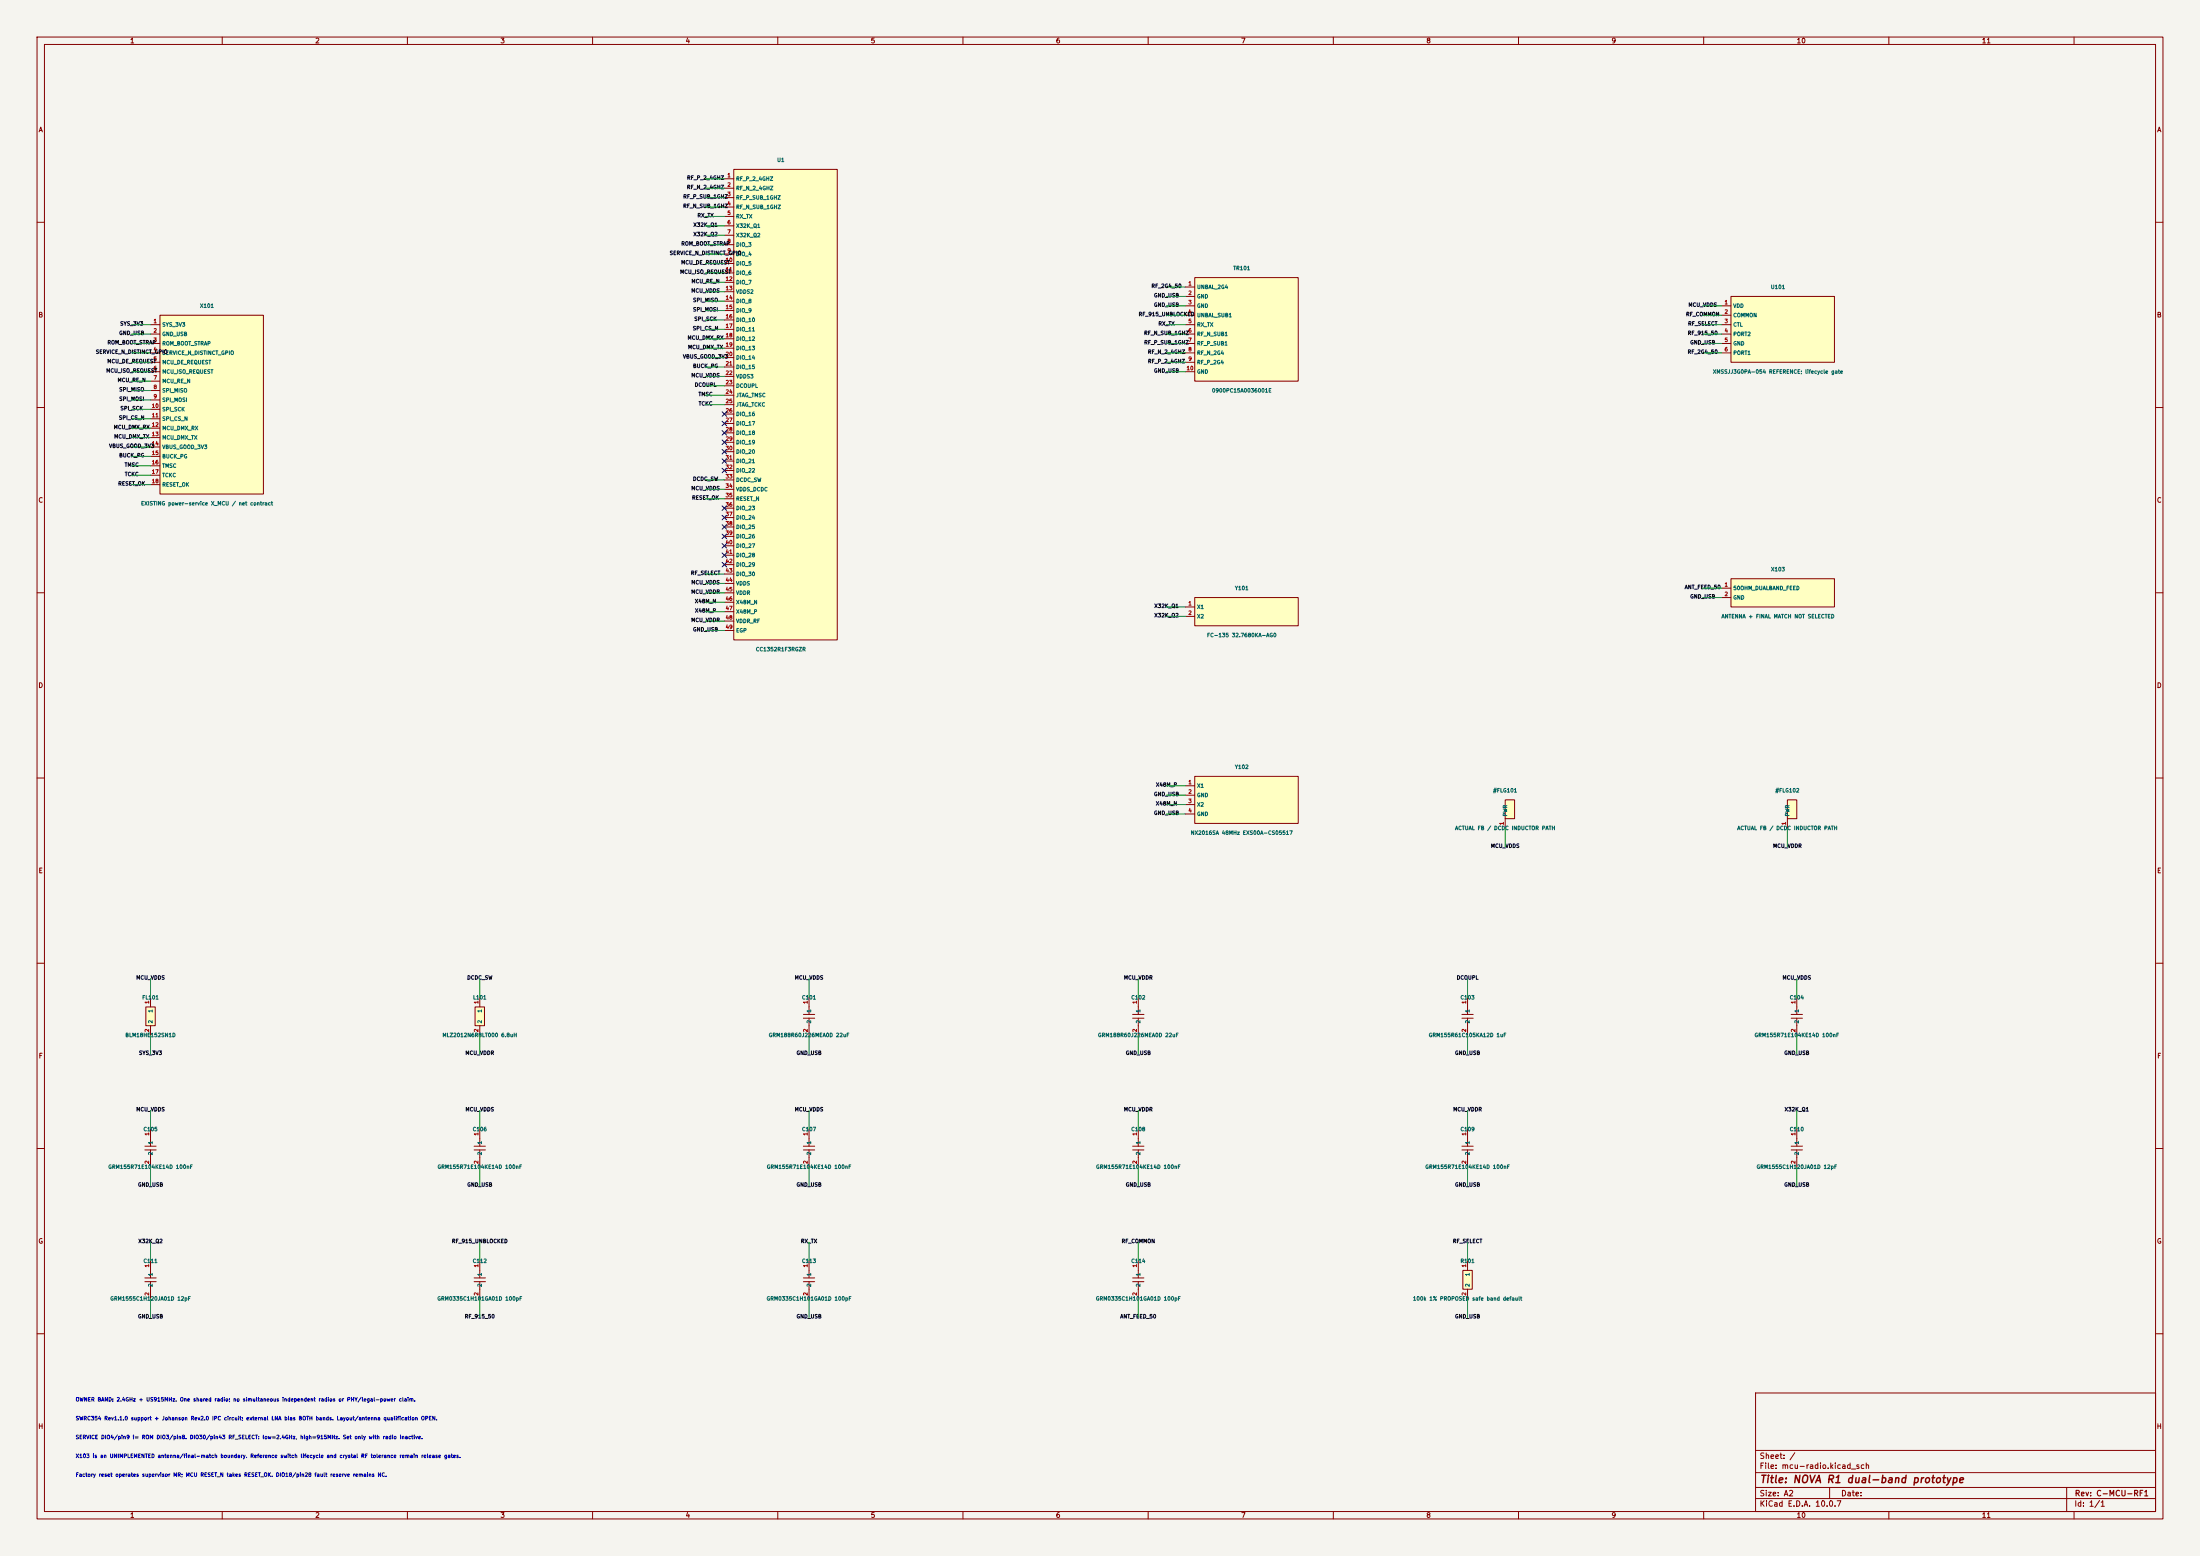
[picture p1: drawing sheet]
(kicad_sch (version 20250114) (generator "eeschema") (paper "A2") (title_block (title "NOVA R1 dual-band prototype") (rev "C-MCU-RF1")) (lib_symbols
(symbol "MCU:CC1352R1F3RGZ" (pin_names (offset 0.508)) (in_bom yes) (on_board yes) (property "Reference" "U" (at 0 66.04 0) (effects (font (size 1 1)))) (property "Value" "CC1352R1F3RGZ" (at 0 -66.04 0) (effects (font (size 1 1))))(symbol "CC1352R1F3RGZ_0_1" (rectangle (start -12.7 63.5) (end 15.24 -63.5) (stroke (width .254) (type default)) (fill (type background))))(symbol "CC1352R1F3RGZ_1_1"(pin passive line (at -15.24 60.96 0) (length 2.54) (name "RF_P_2_4GHZ" (effects (font (size 1 1)))) (number "1" (effects (font (size 1 1)))))(pin passive line (at -15.24 58.42 0) (length 2.54) (name "RF_N_2_4GHZ" (effects (font (size 1 1)))) (number "2" (effects (font (size 1 1)))))(pin passive line (at -15.24 55.88 0) (length 2.54) (name "RF_P_SUB_1GHZ" (effects (font (size 1 1)))) (number "3" (effects (font (size 1 1)))))(pin passive line (at -15.24 53.34 0) (length 2.54) (name "RF_N_SUB_1GHZ" (effects (font (size 1 1)))) (number "4" (effects (font (size 1 1)))))(pin passive line (at -15.24 50.8 0) (length 2.54) (name "RX_TX" (effects (font (size 1 1)))) (number "5" (effects (font (size 1 1)))))(pin passive line (at -15.24 48.26 0) (length 2.54) (name "X32K_Q1" (effects (font (size 1 1)))) (number "6" (effects (font (size 1 1)))))(pin passive line (at -15.24 45.72 0) (length 2.54) (name "X32K_Q2" (effects (font (size 1 1)))) (number "7" (effects (font (size 1 1)))))(pin input line (at -15.24 43.18 0) (length 2.54) (name "DIO_3" (effects (font (size 1 1)))) (number "8" (effects (font (size 1 1)))))(pin input line (at -15.24 40.64 0) (length 2.54) (name "DIO_4" (effects (font (size 1 1)))) (number "9" (effects (font (size 1 1)))))(pin output line (at -15.24 38.1 0) (length 2.54) (name "DIO_5" (effects (font (size 1 1)))) (number "10" (effects (font (size 1 1)))))(pin output line (at -15.24 35.56 0) (length 2.54) (name "DIO_6" (effects (font (size 1 1)))) (number "11" (effects (font (size 1 1)))))(pin output line (at -15.24 33.019999999999996 0) (length 2.54) (name "DIO_7" (effects (font (size 1 1)))) (number "12" (effects (font (size 1 1)))))(pin power_in line (at -15.24 30.479999999999997 0) (length 2.54) (name "VDDS2" (effects (font (size 1 1)))) (number "13" (effects (font (size 1 1)))))(pin input line (at -15.24 27.939999999999998 0) (length 2.54) (name "DIO_8" (effects (font (size 1 1)))) (number "14" (effects (font (size 1 1)))))(pin output line (at -15.24 25.4 0) (length 2.54) (name "DIO_9" (effects (font (size 1 1)))) (number "15" (effects (font (size 1 1)))))(pin output line (at -15.24 22.86 0) (length 2.54) (name "DIO_10" (effects (font (size 1 1)))) (number "16" (effects (font (size 1 1)))))(pin output line (at -15.24 20.32 0) (length 2.54) (name "DIO_11" (effects (font (size 1 1)))) (number "17" (effects (font (size 1 1)))))(pin input line (at -15.24 17.78 0) (length 2.54) (name "DIO_12" (effects (font (size 1 1)))) (number "18" (effects (font (size 1 1)))))(pin output line (at -15.24 15.240000000000002 0) (length 2.54) (name "DIO_13" (effects (font (size 1 1)))) (number "19" (effects (font (size 1 1)))))(pin input line (at -15.24 12.700000000000003 0) (length 2.54) (name "DIO_14" (effects (font (size 1 1)))) (number "20" (effects (font (size 1 1)))))(pin input line (at -15.24 10.159999999999997 0) (length 2.54) (name "DIO_15" (effects (font (size 1 1)))) (number "21" (effects (font (size 1 1)))))(pin power_in line (at -15.24 7.619999999999997 0) (length 2.54) (name "VDDS3" (effects (font (size 1 1)))) (number "22" (effects (font (size 1 1)))))(pin power_out line (at -15.24 5.079999999999998 0) (length 2.54) (name "DCOUPL" (effects (font (size 1 1)))) (number "23" (effects (font (size 1 1)))))(pin bidirectional line (at -15.24 2.539999999999999 0) (length 2.54) (name "JTAG_TMSC" (effects (font (size 1 1)))) (number "24" (effects (font (size 1 1)))))(pin input line (at -15.24 0.0 0) (length 2.54) (name "JTAG_TCKC" (effects (font (size 1 1)))) (number "25" (effects (font (size 1 1)))))(pin bidirectional line (at -15.24 -2.5400000000000063 0) (length 2.54) (name "DIO_16" (effects (font (size 1 1)))) (number "26" (effects (font (size 1 1)))))(pin bidirectional line (at -15.24 -5.079999999999998 0) (length 2.54) (name "DIO_17" (effects (font (size 1 1)))) (number "27" (effects (font (size 1 1)))))(pin bidirectional line (at -15.24 -7.6200000000000045 0) (length 2.54) (name "DIO_18" (effects (font (size 1 1)))) (number "28" (effects (font (size 1 1)))))(pin bidirectional line (at -15.24 -10.159999999999997 0) (length 2.54) (name "DIO_19" (effects (font (size 1 1)))) (number "29" (effects (font (size 1 1)))))(pin bidirectional line (at -15.24 -12.700000000000003 0) (length 2.54) (name "DIO_20" (effects (font (size 1 1)))) (number "30" (effects (font (size 1 1)))))(pin bidirectional line (at -15.24 -15.239999999999995 0) (length 2.54) (name "DIO_21" (effects (font (size 1 1)))) (number "31" (effects (font (size 1 1)))))(pin bidirectional line (at -15.24 -17.78 0) (length 2.54) (name "DIO_22" (effects (font (size 1 1)))) (number "32" (effects (font (size 1 1)))))(pin power_out line (at -15.24 -20.320000000000007 0) (length 2.54) (name "DCDC_SW" (effects (font (size 1 1)))) (number "33" (effects (font (size 1 1)))))(pin power_in line (at -15.24 -22.86 0) (length 2.54) (name "VDDS_DCDC" (effects (font (size 1 1)))) (number "34" (effects (font (size 1 1)))))(pin input line (at -15.24 -25.400000000000006 0) (length 2.54) (name "RESET_N" (effects (font (size 1 1)))) (number "35" (effects (font (size 1 1)))))(pin bidirectional line (at -15.24 -27.939999999999998 0) (length 2.54) (name "DIO_23" (effects (font (size 1 1)))) (number "36" (effects (font (size 1 1)))))(pin bidirectional line (at -15.24 -30.480000000000004 0) (length 2.54) (name "DIO_24" (effects (font (size 1 1)))) (number "37" (effects (font (size 1 1)))))(pin bidirectional line (at -15.24 -33.019999999999996 0) (length 2.54) (name "DIO_25" (effects (font (size 1 1)))) (number "38" (effects (font (size 1 1)))))(pin bidirectional line (at -15.24 -35.56 0) (length 2.54) (name "DIO_26" (effects (font (size 1 1)))) (number "39" (effects (font (size 1 1)))))(pin bidirectional line (at -15.24 -38.099999999999994 0) (length 2.54) (name "DIO_27" (effects (font (size 1 1)))) (number "40" (effects (font (size 1 1)))))(pin bidirectional line (at -15.24 -40.64 0) (length 2.54) (name "DIO_28" (effects (font (size 1 1)))) (number "41" (effects (font (size 1 1)))))(pin bidirectional line (at -15.24 -43.18000000000001 0) (length 2.54) (name "DIO_29" (effects (font (size 1 1)))) (number "42" (effects (font (size 1 1)))))(pin output line (at -15.24 -45.72 0) (length 2.54) (name "DIO_30" (effects (font (size 1 1)))) (number "43" (effects (font (size 1 1)))))(pin power_in line (at -15.24 -48.260000000000005 0) (length 2.54) (name "VDDS" (effects (font (size 1 1)))) (number "44" (effects (font (size 1 1)))))(pin power_in line (at -15.24 -50.8 0) (length 2.54) (name "VDDR" (effects (font (size 1 1)))) (number "45" (effects (font (size 1 1)))))(pin passive line (at -15.24 -53.34 0) (length 2.54) (name "X48M_N" (effects (font (size 1 1)))) (number "46" (effects (font (size 1 1)))))(pin passive line (at -15.24 -55.879999999999995 0) (length 2.54) (name "X48M_P" (effects (font (size 1 1)))) (number "47" (effects (font (size 1 1)))))(pin power_in line (at -15.24 -58.42 0) (length 2.54) (name "VDDR_RF" (effects (font (size 1 1)))) (number "48" (effects (font (size 1 1)))))(pin power_in line (at -15.24 -60.96000000000001 0) (length 2.54) (name "EGP" (effects (font (size 1 1)))) (number "49" (effects (font (size 1 1)))))))
(symbol "MCU:POWER_SERVICE_CONTRACT" (pin_names (offset 0.508)) (in_bom yes) (on_board yes) (property "Reference" "U" (at 0 26.669999999999998 0) (effects (font (size 1 1)))) (property "Value" "POWER_SERVICE_CONTRACT" (at 0 -26.669999999999998 0) (effects (font (size 1 1))))(symbol "POWER_SERVICE_CONTRACT_0_1" (rectangle (start -12.7 24.13) (end 15.24 -24.13) (stroke (width .254) (type default)) (fill (type background))))(symbol "POWER_SERVICE_CONTRACT_1_1"(pin power_out line (at -15.24 21.59 0) (length 2.54) (name "SYS_3V3" (effects (font (size 1 1)))) (number "1" (effects (font (size 1 1)))))(pin power_out line (at -15.24 19.049999999999997 0) (length 2.54) (name "GND_USB" (effects (font (size 1 1)))) (number "2" (effects (font (size 1 1)))))(pin output line (at -15.24 16.509999999999998 0) (length 2.54) (name "ROM_BOOT_STRAP" (effects (font (size 1 1)))) (number "3" (effects (font (size 1 1)))))(pin output line (at -15.24 13.969999999999999 0) (length 2.54) (name "SERVICE_N_DISTINCT_GPIO" (effects (font (size 1 1)))) (number "4" (effects (font (size 1 1)))))(pin input line (at -15.24 11.43 0) (length 2.54) (name "MCU_DE_REQUEST" (effects (font (size 1 1)))) (number "5" (effects (font (size 1 1)))))(pin input line (at -15.24 8.889999999999999 0) (length 2.54) (name "MCU_ISO_REQUEST" (effects (font (size 1 1)))) (number "6" (effects (font (size 1 1)))))(pin input line (at -15.24 6.349999999999998 0) (length 2.54) (name "MCU_RE_N" (effects (font (size 1 1)))) (number "7" (effects (font (size 1 1)))))(pin output line (at -15.24 3.8099999999999987 0) (length 2.54) (name "SPI_MISO" (effects (font (size 1 1)))) (number "8" (effects (font (size 1 1)))))(pin input line (at -15.24 1.2699999999999996 0) (length 2.54) (name "SPI_MOSI" (effects (font (size 1 1)))) (number "9" (effects (font (size 1 1)))))(pin input line (at -15.24 -1.2699999999999996 0) (length 2.54) (name "SPI_SCK" (effects (font (size 1 1)))) (number "10" (effects (font (size 1 1)))))(pin input line (at -15.24 -3.8100000000000023 0) (length 2.54) (name "SPI_CS_N" (effects (font (size 1 1)))) (number "11" (effects (font (size 1 1)))))(pin output line (at -15.24 -6.350000000000001 0) (length 2.54) (name "MCU_DMX_RX" (effects (font (size 1 1)))) (number "12" (effects (font (size 1 1)))))(pin input line (at -15.24 -8.890000000000004 0) (length 2.54) (name "MCU_DMX_TX" (effects (font (size 1 1)))) (number "13" (effects (font (size 1 1)))))(pin output line (at -15.24 -11.430000000000003 0) (length 2.54) (name "VBUS_GOOD_3V3" (effects (font (size 1 1)))) (number "14" (effects (font (size 1 1)))))(pin output line (at -15.24 -13.970000000000002 0) (length 2.54) (name "BUCK_PG" (effects (font (size 1 1)))) (number "15" (effects (font (size 1 1)))))(pin bidirectional line (at -15.24 -16.51 0) (length 2.54) (name "TMSC" (effects (font (size 1 1)))) (number "16" (effects (font (size 1 1)))))(pin output line (at -15.24 -19.05 0) (length 2.54) (name "TCKC" (effects (font (size 1 1)))) (number "17" (effects (font (size 1 1)))))(pin output line (at -15.24 -21.59 0) (length 2.54) (name "RESET_OK" (effects (font (size 1 1)))) (number "18" (effects (font (size 1 1)))))))
(symbol "MCU:R" (pin_names (offset 0.508)) (in_bom yes) (on_board yes) (property "Reference" "U" (at 0 5.08 0) (effects (font (size 1 1)))) (property "Value" "R" (at 0 -5.08 0) (effects (font (size 1 1))))(symbol "R_0_1" (rectangle (start -1.27 2.54) (end 1.27 -2.54) (stroke (width .254) (type default)) (fill (type background))))(symbol "R_1_1"(pin passive line (at 0 5.08 270) (length 2.54) (name "1" (effects (font (size 1 1)))) (number "1" (effects (font (size 1 1)))))(pin passive line (at 0 -5.08 90) (length 2.54) (name "2" (effects (font (size 1 1)))) (number "2" (effects (font (size 1 1)))))))
(symbol "MCU:C" (pin_names (offset 0.508)) (in_bom yes) (on_board yes) (property "Reference" "U" (at 0 5.08 0) (effects (font (size 1 1)))) (property "Value" "C" (at 0 -5.08 0) (effects (font (size 1 1))))(symbol "C_0_1" (polyline (pts (xy 0 2.54) (xy 0 0.508)) (stroke (width .254) (type default)) (fill (type none)))(polyline (pts (xy -1.524 0.508) (xy 1.524 0.508)) (stroke (width .254) (type default)) (fill (type none)))(polyline (pts (xy -1.524 -0.508) (xy 1.524 -0.508)) (stroke (width .254) (type default)) (fill (type none)))(polyline (pts (xy 0 -0.508) (xy 0 -2.54)) (stroke (width .254) (type default)) (fill (type none))))(symbol "C_1_1"(pin passive line (at 0 5.08 270) (length 2.54) (name "1" (effects (font (size 1 1)))) (number "1" (effects (font (size 1 1)))))(pin passive line (at 0 -5.08 90) (length 2.54) (name "2" (effects (font (size 1 1)))) (number "2" (effects (font (size 1 1)))))))
(symbol "MCU:L" (pin_names (offset 0.508)) (in_bom yes) (on_board yes) (property "Reference" "U" (at 0 5.08 0) (effects (font (size 1 1)))) (property "Value" "L" (at 0 -5.08 0) (effects (font (size 1 1))))(symbol "L_0_1" (rectangle (start -1.27 2.54) (end 1.27 -2.54) (stroke (width .254) (type default)) (fill (type background))))(symbol "L_1_1"(pin passive line (at 0 5.08 270) (length 2.54) (name "1" (effects (font (size 1 1)))) (number "1" (effects (font (size 1 1)))))(pin passive line (at 0 -5.08 90) (length 2.54) (name "2" (effects (font (size 1 1)))) (number "2" (effects (font (size 1 1)))))))
(symbol "MCU:FB" (pin_names (offset 0.508)) (in_bom yes) (on_board yes) (property "Reference" "U" (at 0 5.08 0) (effects (font (size 1 1)))) (property "Value" "FB" (at 0 -5.08 0) (effects (font (size 1 1))))(symbol "FB_0_1" (rectangle (start -1.27 2.54) (end 1.27 -2.54) (stroke (width .254) (type default)) (fill (type background))))(symbol "FB_1_1"(pin passive line (at 0 5.08 270) (length 2.54) (name "1" (effects (font (size 1 1)))) (number "1" (effects (font (size 1 1)))))(pin passive line (at 0 -5.08 90) (length 2.54) (name "2" (effects (font (size 1 1)))) (number "2" (effects (font (size 1 1)))))))
(symbol "MCU:XTAL2" (pin_names (offset 0.508)) (in_bom yes) (on_board yes) (property "Reference" "U" (at 0 6.35 0) (effects (font (size 1 1)))) (property "Value" "XTAL2" (at 0 -6.35 0) (effects (font (size 1 1))))(symbol "XTAL2_0_1" (rectangle (start -12.7 3.81) (end 15.24 -3.81) (stroke (width .254) (type default)) (fill (type background))))(symbol "XTAL2_1_1"(pin passive line (at -15.24 1.27 0) (length 2.54) (name "X1" (effects (font (size 1 1)))) (number "1" (effects (font (size 1 1)))))(pin passive line (at -15.24 -1.27 0) (length 2.54) (name "X2" (effects (font (size 1 1)))) (number "2" (effects (font (size 1 1)))))))
(symbol "MCU:XTAL4" (pin_names (offset 0.508)) (in_bom yes) (on_board yes) (property "Reference" "U" (at 0 8.89 0) (effects (font (size 1 1)))) (property "Value" "XTAL4" (at 0 -8.89 0) (effects (font (size 1 1))))(symbol "XTAL4_0_1" (rectangle (start -12.7 6.35) (end 15.24 -6.35) (stroke (width .254) (type default)) (fill (type background))))(symbol "XTAL4_1_1"(pin passive line (at -15.24 3.8099999999999996 0) (length 2.54) (name "X1" (effects (font (size 1 1)))) (number "1" (effects (font (size 1 1)))))(pin passive line (at -15.24 1.2699999999999996 0) (length 2.54) (name "GND" (effects (font (size 1 1)))) (number "2" (effects (font (size 1 1)))))(pin passive line (at -15.24 -1.2700000000000005 0) (length 2.54) (name "X2" (effects (font (size 1 1)))) (number "3" (effects (font (size 1 1)))))(pin passive line (at -15.24 -3.8100000000000005 0) (length 2.54) (name "GND" (effects (font (size 1 1)))) (number "4" (effects (font (size 1 1)))))))
(symbol "MCU:JTI0900PC15A0036001E" (pin_names (offset 0.508)) (in_bom yes) (on_board yes) (property "Reference" "U" (at 0 16.51 0) (effects (font (size 1 1)))) (property "Value" "JTI0900PC15A0036001E" (at 0 -16.51 0) (effects (font (size 1 1))))(symbol "JTI0900PC15A0036001E_0_1" (rectangle (start -12.7 13.97) (end 15.24 -13.97) (stroke (width .254) (type default)) (fill (type background))))(symbol "JTI0900PC15A0036001E_1_1"(pin passive line (at -15.24 11.43 0) (length 2.54) (name "UNBAL_2G4" (effects (font (size 1 1)))) (number "1" (effects (font (size 1 1)))))(pin passive line (at -15.24 8.89 0) (length 2.54) (name "GND" (effects (font (size 1 1)))) (number "2" (effects (font (size 1 1)))))(pin passive line (at -15.24 6.3500000000000005 0) (length 2.54) (name "GND" (effects (font (size 1 1)))) (number "3" (effects (font (size 1 1)))))(pin passive line (at -15.24 3.8100000000000005 0) (length 2.54) (name "UNBAL_SUB1" (effects (font (size 1 1)))) (number "4" (effects (font (size 1 1)))))(pin passive line (at -15.24 1.2700000000000014 0) (length 2.54) (name "RX_TX" (effects (font (size 1 1)))) (number "5" (effects (font (size 1 1)))))(pin passive line (at -15.24 -1.2699999999999996 0) (length 2.54) (name "RF_N_SUB1" (effects (font (size 1 1)))) (number "6" (effects (font (size 1 1)))))(pin passive line (at -15.24 -3.8100000000000005 0) (length 2.54) (name "RF_P_SUB1" (effects (font (size 1 1)))) (number "7" (effects (font (size 1 1)))))(pin passive line (at -15.24 -6.35 0) (length 2.54) (name "RF_N_2G4" (effects (font (size 1 1)))) (number "8" (effects (font (size 1 1)))))(pin passive line (at -15.24 -8.889999999999999 0) (length 2.54) (name "RF_P_2G4" (effects (font (size 1 1)))) (number "9" (effects (font (size 1 1)))))(pin passive line (at -15.24 -11.429999999999998 0) (length 2.54) (name "GND" (effects (font (size 1 1)))) (number "10" (effects (font (size 1 1)))))))
(symbol "MCU:XMSSJJ3G0PA054" (pin_names (offset 0.508)) (in_bom yes) (on_board yes) (property "Reference" "U" (at 0 11.43 0) (effects (font (size 1 1)))) (property "Value" "XMSSJJ3G0PA054" (at 0 -11.43 0) (effects (font (size 1 1))))(symbol "XMSSJJ3G0PA054_0_1" (rectangle (start -12.7 8.89) (end 15.24 -8.89) (stroke (width .254) (type default)) (fill (type background))))(symbol "XMSSJJ3G0PA054_1_1"(pin power_in line (at -15.24 6.3500000000000005 0) (length 2.54) (name "VDD" (effects (font (size 1 1)))) (number "1" (effects (font (size 1 1)))))(pin passive line (at -15.24 3.8100000000000005 0) (length 2.54) (name "COMMON" (effects (font (size 1 1)))) (number "2" (effects (font (size 1 1)))))(pin input line (at -15.24 1.2700000000000005 0) (length 2.54) (name "CTL" (effects (font (size 1 1)))) (number "3" (effects (font (size 1 1)))))(pin passive line (at -15.24 -1.2699999999999996 0) (length 2.54) (name "PORT2" (effects (font (size 1 1)))) (number "4" (effects (font (size 1 1)))))(pin power_in line (at -15.24 -3.8099999999999987 0) (length 2.54) (name "GND" (effects (font (size 1 1)))) (number "5" (effects (font (size 1 1)))))(pin passive line (at -15.24 -6.35 0) (length 2.54) (name "PORT1" (effects (font (size 1 1)))) (number "6" (effects (font (size 1 1)))))))
(symbol "MCU:ANTENNA_INTERFACE" (pin_names (offset 0.508)) (in_bom yes) (on_board yes) (property "Reference" "U" (at 0 6.35 0) (effects (font (size 1 1)))) (property "Value" "ANTENNA_INTERFACE" (at 0 -6.35 0) (effects (font (size 1 1))))(symbol "ANTENNA_INTERFACE_0_1" (rectangle (start -12.7 3.81) (end 15.24 -3.81) (stroke (width .254) (type default)) (fill (type background))))(symbol "ANTENNA_INTERFACE_1_1"(pin passive line (at -15.24 1.27 0) (length 2.54) (name "50OHM_DUALBAND_FEED" (effects (font (size 1 1)))) (number "1" (effects (font (size 1 1)))))(pin passive line (at -15.24 -1.27 0) (length 2.54) (name "GND" (effects (font (size 1 1)))) (number "2" (effects (font (size 1 1)))))))
(symbol "MCU:DERIVED_POWER" (pin_names (offset 0.508)) (in_bom yes) (on_board yes) (property "Reference" "U" (at 0 5.08 0) (effects (font (size 1 1)))) (property "Value" "DERIVED_POWER" (at 0 -5.08 0) (effects (font (size 1 1))))(symbol "DERIVED_POWER_0_1" (rectangle (start 0.0 2.54) (end 2.54 -2.54) (stroke (width .254) (type default)) (fill (type background))))(symbol "DERIVED_POWER_1_1"(pin power_out line (at 0 -5.08 90) (length 2.54) (name "PWR" (effects (font (size 1 1)))) (number "1" (effects (font (size 1 1))))))))
(symbol (lib_id "MCU:CC1352R1F3RGZ") (at 210.82 109.22 0) (unit 1) (in_bom yes) (on_board yes) (dnp no) (property "Reference" "U1" (at 210.82 43.18 0) (effects (font (size 1 1)))) (property "Value" "CC1352R1F3RGZR" (at 210.82 175.26 0) (effects (font (size 1 1))))
(pin "1")
(pin "2")
(pin "3")
(pin "4")
(pin "5")
(pin "6")
(pin "7")
(pin "8")
(pin "9")
(pin "10")
(pin "11")
(pin "12")
(pin "13")
(pin "14")
(pin "15")
(pin "16")
(pin "17")
(pin "18")
(pin "19")
(pin "20")
(pin "21")
(pin "22")
(pin "23")
(pin "24")
(pin "25")
(pin "26")
(pin "27")
(pin "28")
(pin "29")
(pin "30")
(pin "31")
(pin "32")
(pin "33")
(pin "34")
(pin "35")
(pin "36")
(pin "37")
(pin "38")
(pin "39")
(pin "40")
(pin "41")
(pin "42")
(pin "43")
(pin "44")
(pin "45")
(pin "46")
(pin "47")
(pin "48")
(pin "49"))
(wire (pts (xy 195.58 48.26) (xy 190.5 48.26)) (stroke (width 0) (type default)))
(label "RF_P_2_4GHZ" (at 190.5 48.26 0) (effects (font (size 1 1))))
(wire (pts (xy 195.58 50.8) (xy 190.5 50.8)) (stroke (width 0) (type default)))
(label "RF_N_2_4GHZ" (at 190.5 50.8 0) (effects (font (size 1 1))))
(wire (pts (xy 195.58 53.34) (xy 190.5 53.34)) (stroke (width 0) (type default)))
(label "RF_P_SUB_1GHZ" (at 190.5 53.34 0) (effects (font (size 1 1))))
(wire (pts (xy 195.58 55.88) (xy 190.5 55.88)) (stroke (width 0) (type default)))
(label "RF_N_SUB_1GHZ" (at 190.5 55.88 0) (effects (font (size 1 1))))
(wire (pts (xy 195.58 58.42) (xy 190.5 58.42)) (stroke (width 0) (type default)))
(label "RX_TX" (at 190.5 58.42 0) (effects (font (size 1 1))))
(wire (pts (xy 195.58 60.96) (xy 190.5 60.96)) (stroke (width 0) (type default)))
(label "X32K_Q1" (at 190.5 60.96 0) (effects (font (size 1 1))))
(wire (pts (xy 195.58 63.5) (xy 190.5 63.5)) (stroke (width 0) (type default)))
(label "X32K_Q2" (at 190.5 63.5 0) (effects (font (size 1 1))))
(wire (pts (xy 195.58 66.04) (xy 190.5 66.04)) (stroke (width 0) (type default)))
(label "ROM_BOOT_STRAP" (at 190.5 66.04 0) (effects (font (size 1 1))))
(wire (pts (xy 195.58 68.58) (xy 190.5 68.58)) (stroke (width 0) (type default)))
(label "SERVICE_N_DISTINCT_GPIO" (at 190.5 68.58 0) (effects (font (size 1 1))))
(wire (pts (xy 195.58 71.12) (xy 190.5 71.12)) (stroke (width 0) (type default)))
(label "MCU_DE_REQUEST" (at 190.5 71.12 0) (effects (font (size 1 1))))
(wire (pts (xy 195.58 73.66) (xy 190.5 73.66)) (stroke (width 0) (type default)))
(label "MCU_ISO_REQUEST" (at 190.5 73.66 0) (effects (font (size 1 1))))
(wire (pts (xy 195.58 76.2) (xy 190.5 76.2)) (stroke (width 0) (type default)))
(label "MCU_RE_N" (at 190.5 76.2 0) (effects (font (size 1 1))))
(wire (pts (xy 195.58 78.74) (xy 190.5 78.74)) (stroke (width 0) (type default)))
(label "MCU_VDDS" (at 190.5 78.74 0) (effects (font (size 1 1))))
(wire (pts (xy 195.58 81.28) (xy 190.5 81.28)) (stroke (width 0) (type default)))
(label "SPI_MISO" (at 190.5 81.28 0) (effects (font (size 1 1))))
(wire (pts (xy 195.58 83.82) (xy 190.5 83.82)) (stroke (width 0) (type default)))
(label "SPI_MOSI" (at 190.5 83.82 0) (effects (font (size 1 1))))
(wire (pts (xy 195.58 86.36) (xy 190.5 86.36)) (stroke (width 0) (type default)))
(label "SPI_SCK" (at 190.5 86.36 0) (effects (font (size 1 1))))
(wire (pts (xy 195.58 88.9) (xy 190.5 88.9)) (stroke (width 0) (type default)))
(label "SPI_CS_N" (at 190.5 88.9 0) (effects (font (size 1 1))))
(wire (pts (xy 195.58 91.44) (xy 190.5 91.44)) (stroke (width 0) (type default)))
(label "MCU_DMX_RX" (at 190.5 91.44 0) (effects (font (size 1 1))))
(wire (pts (xy 195.58 93.98) (xy 190.5 93.98)) (stroke (width 0) (type default)))
(label "MCU_DMX_TX" (at 190.5 93.98 0) (effects (font (size 1 1))))
(wire (pts (xy 195.58 96.52) (xy 190.5 96.52)) (stroke (width 0) (type default)))
(label "VBUS_GOOD_3V3" (at 190.5 96.52 0) (effects (font (size 1 1))))
(wire (pts (xy 195.58 99.06) (xy 190.5 99.06)) (stroke (width 0) (type default)))
(label "BUCK_PG" (at 190.5 99.06 0) (effects (font (size 1 1))))
(wire (pts (xy 195.58 101.6) (xy 190.5 101.6)) (stroke (width 0) (type default)))
(label "MCU_VDDS" (at 190.5 101.6 0) (effects (font (size 1 1))))
(wire (pts (xy 195.58 104.14) (xy 190.5 104.14)) (stroke (width 0) (type default)))
(label "DCOUPL" (at 190.5 104.14 0) (effects (font (size 1 1))))
(wire (pts (xy 195.58 106.68) (xy 190.5 106.68)) (stroke (width 0) (type default)))
(label "TMSC" (at 190.5 106.68 0) (effects (font (size 1 1))))
(wire (pts (xy 195.58 109.22) (xy 190.5 109.22)) (stroke (width 0) (type default)))
(label "TCKC" (at 190.5 109.22 0) (effects (font (size 1 1))))
(no_connect (at 195.58 111.76))
(no_connect (at 195.58 114.3))
(no_connect (at 195.58 116.84))
(no_connect (at 195.58 119.38))
(no_connect (at 195.58 121.92))
(no_connect (at 195.58 124.46))
(no_connect (at 195.58 127.0))
(wire (pts (xy 195.58 129.54) (xy 190.5 129.54)) (stroke (width 0) (type default)))
(label "DCDC_SW" (at 190.5 129.54 0) (effects (font (size 1 1))))
(wire (pts (xy 195.58 132.08) (xy 190.5 132.08)) (stroke (width 0) (type default)))
(label "MCU_VDDS" (at 190.5 132.08 0) (effects (font (size 1 1))))
(wire (pts (xy 195.58 134.62) (xy 190.5 134.62)) (stroke (width 0) (type default)))
(label "RESET_OK" (at 190.5 134.62 0) (effects (font (size 1 1))))
(no_connect (at 195.58 137.16))
(no_connect (at 195.58 139.7))
(no_connect (at 195.58 142.24))
(no_connect (at 195.58 144.78))
(no_connect (at 195.58 147.32))
(no_connect (at 195.58 149.86))
(no_connect (at 195.58 152.4))
(wire (pts (xy 195.58 154.94) (xy 190.5 154.94)) (stroke (width 0) (type default)))
(label "RF_SELECT" (at 190.5 154.94 0) (effects (font (size 1 1))))
(wire (pts (xy 195.58 157.48) (xy 190.5 157.48)) (stroke (width 0) (type default)))
(label "MCU_VDDS" (at 190.5 157.48 0) (effects (font (size 1 1))))
(wire (pts (xy 195.58 160.02) (xy 190.5 160.02)) (stroke (width 0) (type default)))
(label "MCU_VDDR" (at 190.5 160.02 0) (effects (font (size 1 1))))
(wire (pts (xy 195.58 162.56) (xy 190.5 162.56)) (stroke (width 0) (type default)))
(label "X48M_N" (at 190.5 162.56 0) (effects (font (size 1 1))))
(wire (pts (xy 195.58 165.1) (xy 190.5 165.1)) (stroke (width 0) (type default)))
(label "X48M_P" (at 190.5 165.1 0) (effects (font (size 1 1))))
(wire (pts (xy 195.58 167.64) (xy 190.5 167.64)) (stroke (width 0) (type default)))
(label "MCU_VDDR" (at 190.5 167.64 0) (effects (font (size 1 1))))
(wire (pts (xy 195.58 170.18) (xy 190.5 170.18)) (stroke (width 0) (type default)))
(label "GND_USB" (at 190.5 170.18 0) (effects (font (size 1 1))))
(symbol (lib_id "MCU:POWER_SERVICE_CONTRACT") (at 55.88 109.22 0) (unit 1) (in_bom yes) (on_board yes) (dnp no) (property "Reference" "X101" (at 55.88 82.55 0) (effects (font (size 1 1)))) (property "Value" "EXISTING power-service X_MCU / net contract" (at 55.88 135.89 0) (effects (font (size 1 1))))
(pin "1")
(pin "2")
(pin "3")
(pin "4")
(pin "5")
(pin "6")
(pin "7")
(pin "8")
(pin "9")
(pin "10")
(pin "11")
(pin "12")
(pin "13")
(pin "14")
(pin "15")
(pin "16")
(pin "17")
(pin "18"))
(wire (pts (xy 40.64 87.63) (xy 35.56 87.63)) (stroke (width 0) (type default)))
(label "SYS_3V3" (at 35.56 87.63 0) (effects (font (size 1 1))))
(wire (pts (xy 40.64 90.17) (xy 35.56 90.17)) (stroke (width 0) (type default)))
(label "GND_USB" (at 35.56 90.17 0) (effects (font (size 1 1))))
(wire (pts (xy 40.64 92.71) (xy 35.56 92.71)) (stroke (width 0) (type default)))
(label "ROM_BOOT_STRAP" (at 35.56 92.71 0) (effects (font (size 1 1))))
(wire (pts (xy 40.64 95.25) (xy 35.56 95.25)) (stroke (width 0) (type default)))
(label "SERVICE_N_DISTINCT_GPIO" (at 35.56 95.25 0) (effects (font (size 1 1))))
(wire (pts (xy 40.64 97.79) (xy 35.56 97.79)) (stroke (width 0) (type default)))
(label "MCU_DE_REQUEST" (at 35.56 97.79 0) (effects (font (size 1 1))))
(wire (pts (xy 40.64 100.33) (xy 35.56 100.33)) (stroke (width 0) (type default)))
(label "MCU_ISO_REQUEST" (at 35.56 100.33 0) (effects (font (size 1 1))))
(wire (pts (xy 40.64 102.87) (xy 35.56 102.87)) (stroke (width 0) (type default)))
(label "MCU_RE_N" (at 35.56 102.87 0) (effects (font (size 1 1))))
(wire (pts (xy 40.64 105.41) (xy 35.56 105.41)) (stroke (width 0) (type default)))
(label "SPI_MISO" (at 35.56 105.41 0) (effects (font (size 1 1))))
(wire (pts (xy 40.64 107.95) (xy 35.56 107.95)) (stroke (width 0) (type default)))
(label "SPI_MOSI" (at 35.56 107.95 0) (effects (font (size 1 1))))
(wire (pts (xy 40.64 110.49) (xy 35.56 110.49)) (stroke (width 0) (type default)))
(label "SPI_SCK" (at 35.56 110.49 0) (effects (font (size 1 1))))
(wire (pts (xy 40.64 113.03) (xy 35.56 113.03)) (stroke (width 0) (type default)))
(label "SPI_CS_N" (at 35.56 113.03 0) (effects (font (size 1 1))))
(wire (pts (xy 40.64 115.57) (xy 35.56 115.57)) (stroke (width 0) (type default)))
(label "MCU_DMX_RX" (at 35.56 115.57 0) (effects (font (size 1 1))))
(wire (pts (xy 40.64 118.11) (xy 35.56 118.11)) (stroke (width 0) (type default)))
(label "MCU_DMX_TX" (at 35.56 118.11 0) (effects (font (size 1 1))))
(wire (pts (xy 40.64 120.65) (xy 35.56 120.65)) (stroke (width 0) (type default)))
(label "VBUS_GOOD_3V3" (at 35.56 120.65 0) (effects (font (size 1 1))))
(wire (pts (xy 40.64 123.19) (xy 35.56 123.19)) (stroke (width 0) (type default)))
(label "BUCK_PG" (at 35.56 123.19 0) (effects (font (size 1 1))))
(wire (pts (xy 40.64 125.73) (xy 35.56 125.73)) (stroke (width 0) (type default)))
(label "TMSC" (at 35.56 125.73 0) (effects (font (size 1 1))))
(wire (pts (xy 40.64 128.27) (xy 35.56 128.27)) (stroke (width 0) (type default)))
(label "TCKC" (at 35.56 128.27 0) (effects (font (size 1 1))))
(wire (pts (xy 40.64 130.81) (xy 35.56 130.81)) (stroke (width 0) (type default)))
(label "RESET_OK" (at 35.56 130.81 0) (effects (font (size 1 1))))
(symbol (lib_id "MCU:JTI0900PC15A0036001E") (at 335.28 88.9 0) (unit 1) (in_bom yes) (on_board yes) (dnp no) (property "Reference" "TR101" (at 335.28 72.39 0) (effects (font (size 1 1)))) (property "Value" "0900PC15A0036001E" (at 335.28 105.41000000000001 0) (effects (font (size 1 1))))
(pin "1")
(pin "2")
(pin "3")
(pin "4")
(pin "5")
(pin "6")
(pin "7")
(pin "8")
(pin "9")
(pin "10"))
(wire (pts (xy 320.04 77.47) (xy 314.96 77.47)) (stroke (width 0) (type default)))
(label "RF_2G4_50" (at 314.96 77.47 0) (effects (font (size 1 1))))
(wire (pts (xy 320.04 80.01) (xy 314.96 80.01)) (stroke (width 0) (type default)))
(label "GND_USB" (at 314.96 80.01 0) (effects (font (size 1 1))))
(wire (pts (xy 320.04 82.55) (xy 314.96 82.55)) (stroke (width 0) (type default)))
(label "GND_USB" (at 314.96 82.55 0) (effects (font (size 1 1))))
(wire (pts (xy 320.04 85.09) (xy 314.96 85.09)) (stroke (width 0) (type default)))
(label "RF_915_UNBLOCKED" (at 314.96 85.09 0) (effects (font (size 1 1))))
(wire (pts (xy 320.04 87.63) (xy 314.96 87.63)) (stroke (width 0) (type default)))
(label "RX_TX" (at 314.96 87.63 0) (effects (font (size 1 1))))
(wire (pts (xy 320.04 90.17) (xy 314.96 90.17)) (stroke (width 0) (type default)))
(label "RF_N_SUB_1GHZ" (at 314.96 90.17 0) (effects (font (size 1 1))))
(wire (pts (xy 320.04 92.71) (xy 314.96 92.71)) (stroke (width 0) (type default)))
(label "RF_P_SUB_1GHZ" (at 314.96 92.71 0) (effects (font (size 1 1))))
(wire (pts (xy 320.04 95.25) (xy 314.96 95.25)) (stroke (width 0) (type default)))
(label "RF_N_2_4GHZ" (at 314.96 95.25 0) (effects (font (size 1 1))))
(wire (pts (xy 320.04 97.79) (xy 314.96 97.79)) (stroke (width 0) (type default)))
(label "RF_P_2_4GHZ" (at 314.96 97.79 0) (effects (font (size 1 1))))
(wire (pts (xy 320.04 100.33) (xy 314.96 100.33)) (stroke (width 0) (type default)))
(label "GND_USB" (at 314.96 100.33 0) (effects (font (size 1 1))))
(symbol (lib_id "MCU:XMSSJJ3G0PA054") (at 480.06 88.9 0) (unit 1) (in_bom yes) (on_board yes) (dnp no) (property "Reference" "U101" (at 480.06 77.47 0) (effects (font (size 1 1)))) (property "Value" "XMSSJJ3G0PA-054 REFERENCE; lifecycle gate" (at 480.06 100.33000000000001 0) (effects (font (size 1 1))))
(pin "1")
(pin "2")
(pin "3")
(pin "4")
(pin "5")
(pin "6"))
(wire (pts (xy 464.82 82.55) (xy 459.74 82.55)) (stroke (width 0) (type default)))
(label "MCU_VDDS" (at 459.74 82.55 0) (effects (font (size 1 1))))
(wire (pts (xy 464.82 85.09) (xy 459.74 85.09)) (stroke (width 0) (type default)))
(label "RF_COMMON" (at 459.74 85.09 0) (effects (font (size 1 1))))
(wire (pts (xy 464.82 87.63) (xy 459.74 87.63)) (stroke (width 0) (type default)))
(label "RF_SELECT" (at 459.74 87.63 0) (effects (font (size 1 1))))
(wire (pts (xy 464.82 90.17) (xy 459.74 90.17)) (stroke (width 0) (type default)))
(label "RF_915_50" (at 459.74 90.17 0) (effects (font (size 1 1))))
(wire (pts (xy 464.82 92.71) (xy 459.74 92.71)) (stroke (width 0) (type default)))
(label "GND_USB" (at 459.74 92.71 0) (effects (font (size 1 1))))
(wire (pts (xy 464.82 95.25) (xy 459.74 95.25)) (stroke (width 0) (type default)))
(label "RF_2G4_50" (at 459.74 95.25 0) (effects (font (size 1 1))))
(symbol (lib_id "MCU:ANTENNA_INTERFACE") (at 480.06 160.02 0) (unit 1) (in_bom yes) (on_board yes) (dnp no) (property "Reference" "X103" (at 480.06 153.67000000000002 0) (effects (font (size 1 1)))) (property "Value" "ANTENNA + FINAL MATCH NOT SELECTED" (at 480.06 166.37 0) (effects (font (size 1 1))))
(pin "1")
(pin "2"))
(wire (pts (xy 464.82 158.75) (xy 459.74 158.75)) (stroke (width 0) (type default)))
(label "ANT_FEED_50" (at 459.74 158.75 0) (effects (font (size 1 1))))
(wire (pts (xy 464.82 161.29) (xy 459.74 161.29)) (stroke (width 0) (type default)))
(label "GND_USB" (at 459.74 161.29 0) (effects (font (size 1 1))))
(symbol (lib_id "MCU:XTAL2") (at 335.28 165.1 0) (unit 1) (in_bom yes) (on_board yes) (dnp no) (property "Reference" "Y101" (at 335.28 158.75 0) (effects (font (size 1 1)))) (property "Value" "FC-135 32.7680KA-AG0" (at 335.28 171.45 0) (effects (font (size 1 1))))
(pin "1")
(pin "2"))
(wire (pts (xy 320.04 163.83) (xy 314.96 163.83)) (stroke (width 0) (type default)))
(label "X32K_Q1" (at 314.96 163.83 0) (effects (font (size 1 1))))
(wire (pts (xy 320.04 166.37) (xy 314.96 166.37)) (stroke (width 0) (type default)))
(label "X32K_Q2" (at 314.96 166.37 0) (effects (font (size 1 1))))
(symbol (lib_id "MCU:XTAL4") (at 335.28 215.9 0) (unit 1) (in_bom yes) (on_board yes) (dnp no) (property "Reference" "Y102" (at 335.28 207.01000000000002 0) (effects (font (size 1 1)))) (property "Value" "NX2016SA 48MHz EXS00A-CS05517" (at 335.28 224.79 0) (effects (font (size 1 1))))
(pin "1")
(pin "2")
(pin "3")
(pin "4"))
(wire (pts (xy 320.04 212.09) (xy 314.96 212.09)) (stroke (width 0) (type default)))
(label "X48M_P" (at 314.96 212.09 0) (effects (font (size 1 1))))
(wire (pts (xy 320.04 214.63) (xy 314.96 214.63)) (stroke (width 0) (type default)))
(label "GND_USB" (at 314.96 214.63 0) (effects (font (size 1 1))))
(wire (pts (xy 320.04 217.17) (xy 314.96 217.17)) (stroke (width 0) (type default)))
(label "X48M_N" (at 314.96 217.17 0) (effects (font (size 1 1))))
(wire (pts (xy 320.04 219.71) (xy 314.96 219.71)) (stroke (width 0) (type default)))
(label "GND_USB" (at 314.96 219.71 0) (effects (font (size 1 1))))
(symbol (lib_id "MCU:FB") (at 40.64 274.32 0) (unit 1) (in_bom yes) (on_board yes) (dnp no) (property "Reference" "FL101" (at 40.64 269.23999999999995 0) (effects (font (size 1 1)))) (property "Value" "BLM18HE152SN1D" (at 40.64 279.40000000000003 0) (effects (font (size 1 1))))
(pin "1")
(pin "2"))
(wire (pts (xy 40.64 269.24) (xy 40.64 264.16)) (stroke (width 0) (type default)))
(label "MCU_VDDS" (at 40.64 264.16 0) (effects (font (size 1 1))))
(wire (pts (xy 40.64 279.4) (xy 40.64 284.48)) (stroke (width 0) (type default)))
(label "SYS_3V3" (at 40.64 284.48 0) (effects (font (size 1 1))))
(symbol (lib_id "MCU:L") (at 129.54000000000002 274.32 0) (unit 1) (in_bom yes) (on_board yes) (dnp no) (property "Reference" "L101" (at 129.54000000000002 269.23999999999995 0) (effects (font (size 1 1)))) (property "Value" "MLZ2012N6R8LT000 6.8uH" (at 129.54000000000002 279.40000000000003 0) (effects (font (size 1 1))))
(pin "1")
(pin "2"))
(wire (pts (xy 129.54 269.24) (xy 129.54 264.16)) (stroke (width 0) (type default)))
(label "DCDC_SW" (at 129.54 264.16 0) (effects (font (size 1 1))))
(wire (pts (xy 129.54 279.4) (xy 129.54 284.48)) (stroke (width 0) (type default)))
(label "MCU_VDDR" (at 129.54 284.48 0) (effects (font (size 1 1))))
(symbol (lib_id "MCU:C") (at 218.44 274.32 0) (unit 1) (in_bom yes) (on_board yes) (dnp no) (property "Reference" "C101" (at 218.44 269.23999999999995 0) (effects (font (size 1 1)))) (property "Value" "GRM188R60J226MEA0D 22uF" (at 218.44 279.40000000000003 0) (effects (font (size 1 1))))
(pin "1")
(pin "2"))
(wire (pts (xy 218.44 269.24) (xy 218.44 264.16)) (stroke (width 0) (type default)))
(label "MCU_VDDS" (at 218.44 264.16 0) (effects (font (size 1 1))))
(wire (pts (xy 218.44 279.4) (xy 218.44 284.48)) (stroke (width 0) (type default)))
(label "GND_USB" (at 218.44 284.48 0) (effects (font (size 1 1))))
(symbol (lib_id "MCU:C") (at 307.34000000000003 274.32 0) (unit 1) (in_bom yes) (on_board yes) (dnp no) (property "Reference" "C102" (at 307.34000000000003 269.23999999999995 0) (effects (font (size 1 1)))) (property "Value" "GRM188R60J226MEA0D 22uF" (at 307.34000000000003 279.40000000000003 0) (effects (font (size 1 1))))
(pin "1")
(pin "2"))
(wire (pts (xy 307.34 269.24) (xy 307.34 264.16)) (stroke (width 0) (type default)))
(label "MCU_VDDR" (at 307.34 264.16 0) (effects (font (size 1 1))))
(wire (pts (xy 307.34 279.4) (xy 307.34 284.48)) (stroke (width 0) (type default)))
(label "GND_USB" (at 307.34 284.48 0) (effects (font (size 1 1))))
(symbol (lib_id "MCU:C") (at 396.24 274.32 0) (unit 1) (in_bom yes) (on_board yes) (dnp no) (property "Reference" "C103" (at 396.24 269.23999999999995 0) (effects (font (size 1 1)))) (property "Value" "GRM155R61C105KA12D 1uF" (at 396.24 279.40000000000003 0) (effects (font (size 1 1))))
(pin "1")
(pin "2"))
(wire (pts (xy 396.24 269.24) (xy 396.24 264.16)) (stroke (width 0) (type default)))
(label "DCOUPL" (at 396.24 264.16 0) (effects (font (size 1 1))))
(wire (pts (xy 396.24 279.4) (xy 396.24 284.48)) (stroke (width 0) (type default)))
(label "GND_USB" (at 396.24 284.48 0) (effects (font (size 1 1))))
(symbol (lib_id "MCU:C") (at 485.14 274.32 0) (unit 1) (in_bom yes) (on_board yes) (dnp no) (property "Reference" "C104" (at 485.14 269.23999999999995 0) (effects (font (size 1 1)))) (property "Value" "GRM155R71E104KE14D 100nF" (at 485.14 279.40000000000003 0) (effects (font (size 1 1))))
(pin "1")
(pin "2"))
(wire (pts (xy 485.14 269.24) (xy 485.14 264.16)) (stroke (width 0) (type default)))
(label "MCU_VDDS" (at 485.14 264.16 0) (effects (font (size 1 1))))
(wire (pts (xy 485.14 279.4) (xy 485.14 284.48)) (stroke (width 0) (type default)))
(label "GND_USB" (at 485.14 284.48 0) (effects (font (size 1 1))))
(symbol (lib_id "MCU:C") (at 40.64 309.88 0) (unit 1) (in_bom yes) (on_board yes) (dnp no) (property "Reference" "C105" (at 40.64 304.79999999999995 0) (effects (font (size 1 1)))) (property "Value" "GRM155R71E104KE14D 100nF" (at 40.64 314.96000000000004 0) (effects (font (size 1 1))))
(pin "1")
(pin "2"))
(wire (pts (xy 40.64 304.8) (xy 40.64 299.72)) (stroke (width 0) (type default)))
(label "MCU_VDDS" (at 40.64 299.72 0) (effects (font (size 1 1))))
(wire (pts (xy 40.64 314.96) (xy 40.64 320.04)) (stroke (width 0) (type default)))
(label "GND_USB" (at 40.64 320.04 0) (effects (font (size 1 1))))
(symbol (lib_id "MCU:C") (at 129.54000000000002 309.88 0) (unit 1) (in_bom yes) (on_board yes) (dnp no) (property "Reference" "C106" (at 129.54000000000002 304.79999999999995 0) (effects (font (size 1 1)))) (property "Value" "GRM155R71E104KE14D 100nF" (at 129.54000000000002 314.96000000000004 0) (effects (font (size 1 1))))
(pin "1")
(pin "2"))
(wire (pts (xy 129.54 304.8) (xy 129.54 299.72)) (stroke (width 0) (type default)))
(label "MCU_VDDS" (at 129.54 299.72 0) (effects (font (size 1 1))))
(wire (pts (xy 129.54 314.96) (xy 129.54 320.04)) (stroke (width 0) (type default)))
(label "GND_USB" (at 129.54 320.04 0) (effects (font (size 1 1))))
(symbol (lib_id "MCU:C") (at 218.44 309.88 0) (unit 1) (in_bom yes) (on_board yes) (dnp no) (property "Reference" "C107" (at 218.44 304.79999999999995 0) (effects (font (size 1 1)))) (property "Value" "GRM155R71E104KE14D 100nF" (at 218.44 314.96000000000004 0) (effects (font (size 1 1))))
(pin "1")
(pin "2"))
(wire (pts (xy 218.44 304.8) (xy 218.44 299.72)) (stroke (width 0) (type default)))
(label "MCU_VDDS" (at 218.44 299.72 0) (effects (font (size 1 1))))
(wire (pts (xy 218.44 314.96) (xy 218.44 320.04)) (stroke (width 0) (type default)))
(label "GND_USB" (at 218.44 320.04 0) (effects (font (size 1 1))))
(symbol (lib_id "MCU:C") (at 307.34000000000003 309.88 0) (unit 1) (in_bom yes) (on_board yes) (dnp no) (property "Reference" "C108" (at 307.34000000000003 304.79999999999995 0) (effects (font (size 1 1)))) (property "Value" "GRM155R71E104KE14D 100nF" (at 307.34000000000003 314.96000000000004 0) (effects (font (size 1 1))))
(pin "1")
(pin "2"))
(wire (pts (xy 307.34 304.8) (xy 307.34 299.72)) (stroke (width 0) (type default)))
(label "MCU_VDDR" (at 307.34 299.72 0) (effects (font (size 1 1))))
(wire (pts (xy 307.34 314.96) (xy 307.34 320.04)) (stroke (width 0) (type default)))
(label "GND_USB" (at 307.34 320.04 0) (effects (font (size 1 1))))
(symbol (lib_id "MCU:C") (at 396.24 309.88 0) (unit 1) (in_bom yes) (on_board yes) (dnp no) (property "Reference" "C109" (at 396.24 304.79999999999995 0) (effects (font (size 1 1)))) (property "Value" "GRM155R71E104KE14D 100nF" (at 396.24 314.96000000000004 0) (effects (font (size 1 1))))
(pin "1")
(pin "2"))
(wire (pts (xy 396.24 304.8) (xy 396.24 299.72)) (stroke (width 0) (type default)))
(label "MCU_VDDR" (at 396.24 299.72 0) (effects (font (size 1 1))))
(wire (pts (xy 396.24 314.96) (xy 396.24 320.04)) (stroke (width 0) (type default)))
(label "GND_USB" (at 396.24 320.04 0) (effects (font (size 1 1))))
(symbol (lib_id "MCU:C") (at 485.14 309.88 0) (unit 1) (in_bom yes) (on_board yes) (dnp no) (property "Reference" "C110" (at 485.14 304.79999999999995 0) (effects (font (size 1 1)))) (property "Value" "GRM1555C1H120JA01D 12pF" (at 485.14 314.96000000000004 0) (effects (font (size 1 1))))
(pin "1")
(pin "2"))
(wire (pts (xy 485.14 304.8) (xy 485.14 299.72)) (stroke (width 0) (type default)))
(label "X32K_Q1" (at 485.14 299.72 0) (effects (font (size 1 1))))
(wire (pts (xy 485.14 314.96) (xy 485.14 320.04)) (stroke (width 0) (type default)))
(label "GND_USB" (at 485.14 320.04 0) (effects (font (size 1 1))))
(symbol (lib_id "MCU:C") (at 40.64 345.44 0) (unit 1) (in_bom yes) (on_board yes) (dnp no) (property "Reference" "C111" (at 40.64 340.35999999999996 0) (effects (font (size 1 1)))) (property "Value" "GRM1555C1H120JA01D 12pF" (at 40.64 350.52000000000004 0) (effects (font (size 1 1))))
(pin "1")
(pin "2"))
(wire (pts (xy 40.64 340.36) (xy 40.64 335.28)) (stroke (width 0) (type default)))
(label "X32K_Q2" (at 40.64 335.28 0) (effects (font (size 1 1))))
(wire (pts (xy 40.64 350.52) (xy 40.64 355.6)) (stroke (width 0) (type default)))
(label "GND_USB" (at 40.64 355.6 0) (effects (font (size 1 1))))
(symbol (lib_id "MCU:C") (at 129.54000000000002 345.44 0) (unit 1) (in_bom yes) (on_board yes) (dnp no) (property "Reference" "C112" (at 129.54000000000002 340.35999999999996 0) (effects (font (size 1 1)))) (property "Value" "GRM0335C1H101GA01D 100pF" (at 129.54000000000002 350.52000000000004 0) (effects (font (size 1 1))))
(pin "1")
(pin "2"))
(wire (pts (xy 129.54 340.36) (xy 129.54 335.28)) (stroke (width 0) (type default)))
(label "RF_915_UNBLOCKED" (at 129.54 335.28 0) (effects (font (size 1 1))))
(wire (pts (xy 129.54 350.52) (xy 129.54 355.6)) (stroke (width 0) (type default)))
(label "RF_915_50" (at 129.54 355.6 0) (effects (font (size 1 1))))
(symbol (lib_id "MCU:C") (at 218.44 345.44 0) (unit 1) (in_bom yes) (on_board yes) (dnp no) (property "Reference" "C113" (at 218.44 340.35999999999996 0) (effects (font (size 1 1)))) (property "Value" "GRM0335C1H101GA01D 100pF" (at 218.44 350.52000000000004 0) (effects (font (size 1 1))))
(pin "1")
(pin "2"))
(wire (pts (xy 218.44 340.36) (xy 218.44 335.28)) (stroke (width 0) (type default)))
(label "RX_TX" (at 218.44 335.28 0) (effects (font (size 1 1))))
(wire (pts (xy 218.44 350.52) (xy 218.44 355.6)) (stroke (width 0) (type default)))
(label "GND_USB" (at 218.44 355.6 0) (effects (font (size 1 1))))
(symbol (lib_id "MCU:C") (at 307.34000000000003 345.44 0) (unit 1) (in_bom yes) (on_board yes) (dnp no) (property "Reference" "C114" (at 307.34000000000003 340.35999999999996 0) (effects (font (size 1 1)))) (property "Value" "GRM0335C1H101GA01D 100pF" (at 307.34000000000003 350.52000000000004 0) (effects (font (size 1 1))))
(pin "1")
(pin "2"))
(wire (pts (xy 307.34 340.36) (xy 307.34 335.28)) (stroke (width 0) (type default)))
(label "RF_COMMON" (at 307.34 335.28 0) (effects (font (size 1 1))))
(wire (pts (xy 307.34 350.52) (xy 307.34 355.6)) (stroke (width 0) (type default)))
(label "ANT_FEED_50" (at 307.34 355.6 0) (effects (font (size 1 1))))
(symbol (lib_id "MCU:R") (at 396.24 345.44 0) (unit 1) (in_bom yes) (on_board yes) (dnp no) (property "Reference" "R101" (at 396.24 340.35999999999996 0) (effects (font (size 1 1)))) (property "Value" "100k 1% PROPOSED safe band default" (at 396.24 350.52000000000004 0) (effects (font (size 1 1))))
(pin "1")
(pin "2"))
(wire (pts (xy 396.24 340.36) (xy 396.24 335.28)) (stroke (width 0) (type default)))
(label "RF_SELECT" (at 396.24 335.28 0) (effects (font (size 1 1))))
(wire (pts (xy 396.24 350.52) (xy 396.24 355.6)) (stroke (width 0) (type default)))
(label "GND_USB" (at 396.24 355.6 0) (effects (font (size 1 1))))
(symbol (lib_id "MCU:DERIVED_POWER") (at 406.4 218.44 0) (unit 1) (in_bom no) (on_board no) (dnp no) (property "Reference" "#FLG101" (at 406.4 213.36 0) (effects (font (size 1 1)))) (property "Value" "ACTUAL FB / DCDC INDUCTOR PATH" (at 406.4 223.51999999999998 0) (effects (font (size 1 1))))
(pin "1"))
(wire (pts (xy 406.4 223.52) (xy 406.4 228.6)) (stroke (width 0) (type default)))
(label "MCU_VDDS" (at 406.4 228.6 0) (effects (font (size 1 1))))
(symbol (lib_id "MCU:DERIVED_POWER") (at 482.59999999999997 218.44 0) (unit 1) (in_bom no) (on_board no) (dnp no) (property "Reference" "#FLG102" (at 482.59999999999997 213.36 0) (effects (font (size 1 1)))) (property "Value" "ACTUAL FB / DCDC INDUCTOR PATH" (at 482.59999999999997 223.51999999999998 0) (effects (font (size 1 1))))
(pin "1"))
(wire (pts (xy 482.6 223.52) (xy 482.6 228.6)) (stroke (width 0) (type default)))
(label "MCU_VDDR" (at 482.6 228.6 0) (effects (font (size 1 1))))
(text "OWNER BAND: 2.4GHz + US915MHz. One shared radio; no simultaneous independent radios or PHY/legal-power claim." (at 20.32 378.0 0) (effects (font (size 1 1)) (justify left)))
(text "SWRC354 Rev1.1.0 support + Johanson Rev2.0 IPC circuit; external LNA bias BOTH bands. Layout/antenna qualification OPEN." (at 20.32 383.08 0) (effects (font (size 1 1)) (justify left)))
(text "SERVICE DIO4/pin9 != ROM DIO3/pin8. DIO30/pin43 RF_SELECT: low=2.4GHz, high=915MHz. Set only with radio inactive." (at 20.32 388.16 0) (effects (font (size 1 1)) (justify left)))
(text "X103 is an UNIMPLEMENTED antenna/final-match boundary. Reference switch lifecycle and crystal RF tolerance remain release gates." (at 20.32 393.24 0) (effects (font (size 1 1)) (justify left)))
(text "Factory reset operates supervisor MR; MCU RESET_N takes RESET_OK. DIO18/pin28 fault reserve remains NC." (at 20.32 398.32 0) (effects (font (size 1 1)) (justify left))))
